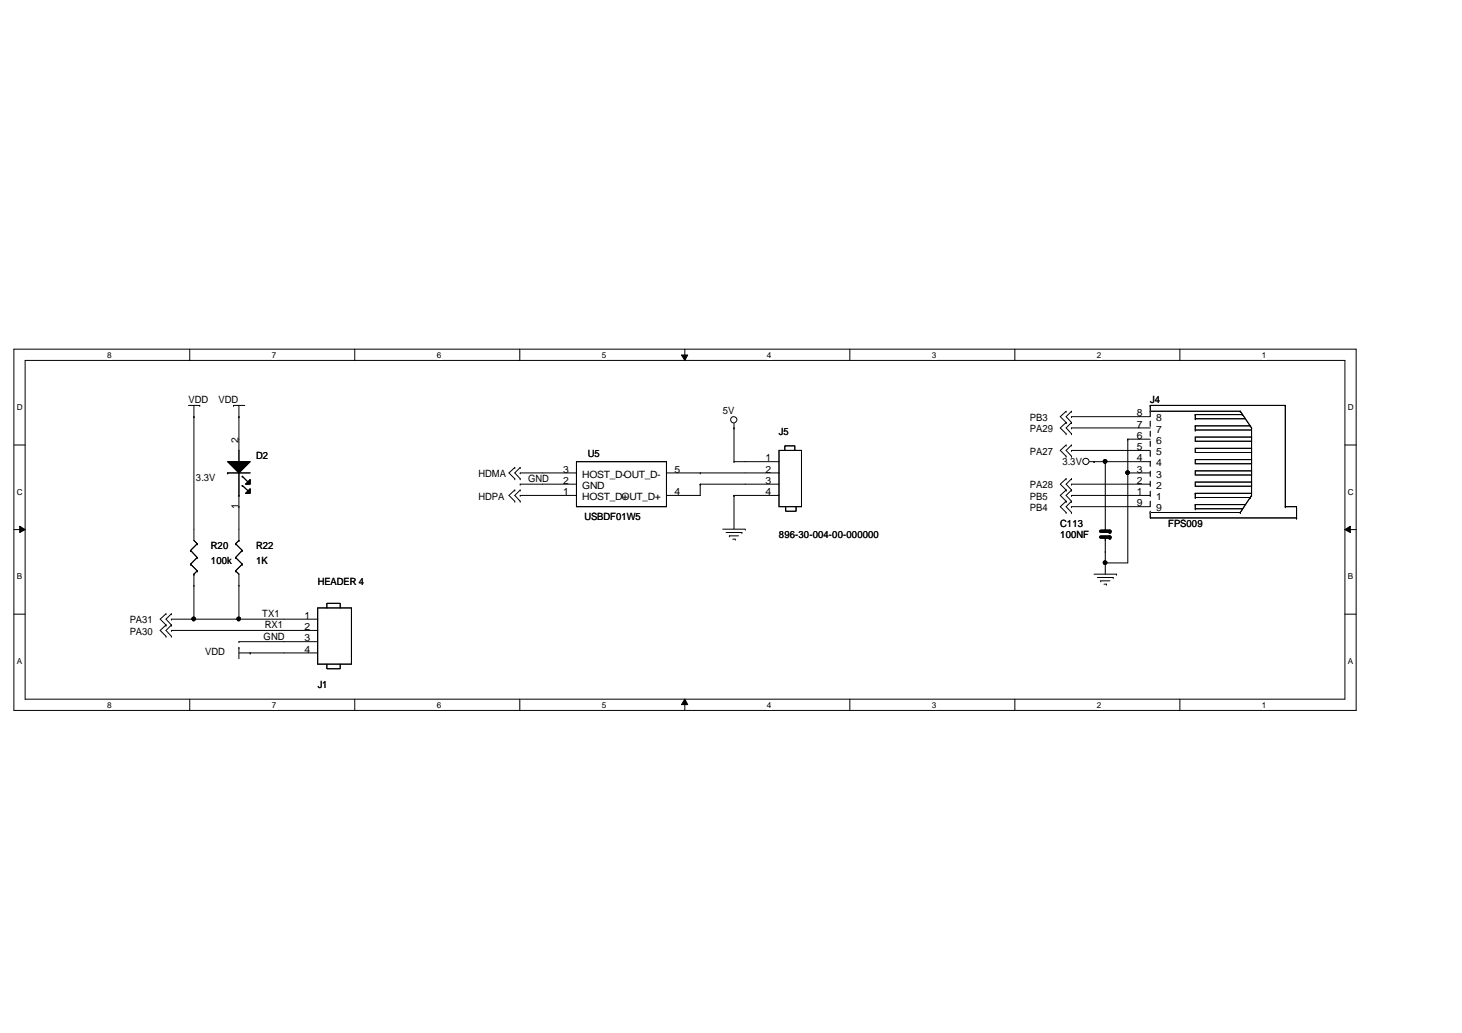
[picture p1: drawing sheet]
<svg xmlns="http://www.w3.org/2000/svg" width="297mm" height="210mm" viewBox="0 0 297 210" stroke-linecap="round" stroke-linejoin="round" font-family="sans-serif">
<path d="M2.8 71h272.7v73.4h-272.7zM5.1 73.2h268.1v68.9h-268.1z" fill="none" stroke="#000" stroke-width=".2"/>
<g fill="#fff">
<path d="M21.8 71.2h.9v1.9h-.9z"/>
<path d="M21.8 142.3h.9v1.9h-.9z"/>
</g>
<path d="M38.6 71v2.2M38.6 142.1v2.3" fill="none" stroke="#000" stroke-width=".2"/>
<g fill="#fff">
<path d="M55.2 71.2h1v1.9h-1z"/>
<path d="M55.2 142.3h1v1.9h-1z"/>
</g>
<path d="M72.1 71v2.2M72.1 142.1v2.3" fill="none" stroke="#000" stroke-width=".2"/>
<g fill="#fff">
<path d="M88.8 71.2h.9v1.9h-.9z"/>
<path d="M88.8 142.3h.9v1.9h-.9z"/>
</g>
<path d="M105.6 71v2.2M105.6 142.1v2.3" fill="none" stroke="#000" stroke-width=".2"/>
<g fill="#fff">
<path d="M122.3 71.2h.9v1.9h-.9z"/>
<path d="M122.3 142.3h.9v1.9h-.9z"/>
</g>
<path d="M138.5 72.1h1.2l-.6 1.1zM139.1 71v2.2M139.1 142.1l.6 1.1h-1.2zM139.1 142.1v2.3" fill="none" stroke="#000" stroke-width=".2"/>
<path d="M138.5 72.1h1.2l-.6 1.1zM139.1 142.1l.6 1.1h-1.2z" fill="#000"/>
<g fill="#fff">
<path d="M155.8 71.2h.9v1.9h-.9z"/>
<path d="M155.8 142.3h.9v1.9h-.9z"/>
</g>
<path d="M172.7 71v2.2M172.7 142.1v2.3" fill="none" stroke="#000" stroke-width=".2"/>
<g fill="#fff">
<path d="M189.3 71.2h1v1.9h-1z"/>
<path d="M189.3 142.3h1v1.9h-1z"/>
</g>
<path d="M206.2 71v2.2M206.2 142.1v2.3" fill="none" stroke="#000" stroke-width=".2"/>
<g fill="#fff">
<path d="M222.9 71.2h.9v1.9h-.9z"/>
<path d="M222.9 142.3h.9v1.9h-.9z"/>
</g>
<path d="M239.7 71v2.2M239.7 142.1v2.3" fill="none" stroke="#000" stroke-width=".2"/>
<g fill="#fff">
<path d="M256.4 71.2h.9v1.9h-.9z"/>
<path d="M256.4 142.3h.9v1.9h-.9z"/>
<path d="M3.4 81.8h1.2v1.9h-1.2z"/>
<path d="M273.8 81.8h1.2v1.9h-1.2z"/>
<path d="M3.4 99h1.2v1.8h-1.2z"/>
<path d="M273.8 99h1.2v1.8h-1.2z"/>
</g>
<path d="M2.8 90.4h2.3M273.2 90.4h2.3" fill="none" stroke="#000" stroke-width=".2"/>
<g fill="#fff">
<path d="M3.4 116.2h1.1v1.8h-1.1z"/>
<path d="M273.8 116.2h1.1v1.8h-1.1z"/>
</g>
<path d="M2.8 107.6h2.3M4 106.9l1.1 .7-1.1 .6zM273.2 107.6l1.1-.7v1.3zM273.2 107.6h2.3" fill="none" stroke="#000" stroke-width=".2"/>
<path d="M4 106.9l1.1 .7-1.1 .6zM273.2 107.6l1.1-.7v1.3z" fill="#000"/>
<g fill="#fff">
<path d="M3.4 133.4h1.1v1.8h-1.1z"/>
<path d="M273.8 133.4h1.1v1.8h-1.1z"/>
</g>
<g fill="none" stroke="#000" stroke-width=".2">
<path d="M38.3 82.4h2.3M39.4 84.7h.1M39.4 82.4v27.4l.7 .7M40.6 82.4h.1M46.3 93.8h4.5l-2.3 2.3zM46.3 96.1h.1M46.3 96.1h4.5M47.4 82.4h.1M47.4 82.4h2.3M48.5 84.7h.1M48.5 93.8h.1M48.5 82.4v11.4"/>
<path d="M48.5 96.1v13.7M49.2 96.8h.1M49.2 98.6h.1M49.2 96.8l1.2 1.2M49.2 98.6l1.2 1.1M50.8 97.5v.9h-.9zM50.8 99.3v.9h-.9zM104.6 95h.1M104.6 97.3h.1M104.6 99.6h.1M104.6 95l-1.2 1.1 1.2 1.2M104.6 99.6l-1.2 1.1 1.2 1.2"/>
<path d="M105.7 96.1h.1M105.7 98.4h.1M105.7 95h.1M105.7 97.3h.1M105.7 99.6h.1M105.7 96.1h11.4M105.7 98.4h11.4M105.7 95l-1.1 1.1 1.1 1.2M105.7 99.6l-1.1 1.1 1.1 1.2M117.1 93.8h18.3v9.2h-18.3zM135.4 96.1h22.9M142.3 96.1h.1"/>
<path d="M142.3 98.4h.1M142.3 98.4v2.3h-6.9M142.3 98.4h16M149.1 87h.1M149.1 93.8h.1M149.1 93.8h9.2M149.1 86v7.8M158.3 91.5h4.5v11.5h-4.5zM159.5 91.5v-.9h2v.9M216.6 83.6h.1M216.6 85.9h.1M216.6 88.1h.1"/>
<path d="M216.6 90.4h.1M216.6 92.7h.1M216.6 97.3h.1M216.6 99.6h.1M216.6 83.6l-1.2 1.1 1.2 1.2M216.6 85.9l-1.2 1.1 1.2 1.1M216.6 90.4l-1.2 1.1 1.2 1.2M216.6 97.3l-1.2 1.1 1.2 1.2M216.6 99.6l-1.2 1.1 1.2 1.2M217.7 87h.1M217.7 98.4h.1M217.7 91.5h.1"/>
<path d="M217.7 84.7h.1M217.7 83.6h.1M217.7 85.9h.1M217.7 88.1h.1M217.7 90.4h.1M217.7 92.7h.1M217.7 97.3h.1M217.7 99.6h.1M217.7 87h16M217.7 98.4h16M217.7 91.5h16M217.7 84.7h16"/>
<path d="M217.7 83.6l-1.1 1.1 1.1 1.2M217.7 85.9l-1.1 1.1 1.1 1.1M217.7 90.4l-1.1 1.1 1.1 1.2M217.7 97.3l-1.1 1.1 1.1 1.2M217.7 99.6l-1.1 1.1 1.1 1.2M221.3 93.8h12.4M222.3 93.8h.1M224.6 93.8h.1M224.6 93.8v14.2M229.1 89.2h.1M229.1 96.1h.1M229.1 96.1h4.6"/>
<path d="M229.1 89.2h4.6M229.1 89.2v25.2h-4.5M233.7 82.4h.1M233.7 83.6h.1M233.7 82.4h27.4M233.7 82.4v1.2M233.7 83.6h18.3M242.9 88.8h11.4v.9h-11.4zM242.9 91.1h11.4v.8h-11.4zM242.9 93.4h11.4v.8h-11.4zM242.9 95.7h11.4v.8h-11.4zM242.9 98h11.4v.8h-11.4z"/>
<path d="M242.9 86.5h.1M242.9 87.4h.1M242.9 85.1h.1M242.9 84.2h.1M242.9 84.2v.9M242.9 86.5v.9M242.9 86.5h11.1M242.9 87.4h11.4M242.9 85.1h10M242.9 84.2h9.5M252 83.6h.1M252 83.6l2.3 3.4"/>
<path d="M252.4 84.2h.1M254 86.5h.1M254.3 87h.1M254.3 87v13.7M261.1 82.4h.1M261.1 82.4v20.6M38.7 111.8h.1M38.7 114.6h.1M38.7 111.8l1.4 1.5M38.7 114.6l1.4 1.4M39.4 119h.1M39.4 116.7h.1"/>
<path d="M39.4 116.7v9.1M40.1 110.5h.1M40.1 113.3h.1M40.1 116h.1M40.1 110.5l-1.4 1.3M40.1 113.3l-1.4 1.3M40.1 116l-.7 .7M47.9 116h.1M47.9 113.3h.1M47.9 110.5h.1M47.9 116l.6 .7v9.1M47.9 113.3l1.3 1.3"/>
<path d="M47.9 110.5l1.3 1.3M48.5 119h.1M48.5 103h.1M48.5 100.7h.1M48.5 109.8h.1M48.5 109.8l-.6 .7M49.2 114.6h.1M49.2 111.8h.1M49.2 114.6l-1.3 1.4M49.2 111.8l-1.3 1.5M104.6 101.9h.1M105.7 100.7h.1"/>
<path d="M105.7 101.9h.1M105.7 100.7h11.4M146.8 107.5h4.6M147.5 108.2h3.2M148.2 108.9h.1M148.2 108.9h1.9M148.9 109.6h.5M149.1 100.7h.1M149.1 100.7h9.2M149.1 100.7v6.8M149.4 109.6h.1M150.7 108.2h.1"/>
<path d="M151.4 107.5h.1M159.6 103v.9h2.1v-.9M216.6 101.9h.1M216.6 104.1h.1M216.6 101.9l-1.2 1.1 1.2 1.1M217.7 103h.1M217.7 100.7h.1M217.7 101.9h.1M217.7 104.1h.1M217.7 100.7h16M217.7 103h16M217.7 101.9l-1.1 1.1 1.1 1.1"/>
<path d="M222.3 116.7h4.5M223 117.3h3.2M223.6 118h.1M223.6 118h1.9M224.3 118.7h.5M224.6 114.4h.1M224.6 112.1h.1M224.6 108h.1M224.6 109.1h.1M224.6 109.1v7.6M224.8 118.7h.1M226.2 117.3h.1"/>
<path d="M226.8 116.7h.1M233.7 104.1h.1M233.7 104.1v1.1h29.7M233.7 104.1h18.3M242.9 100.2h.1M242.9 101.1h.1M242.9 102.5h.1M242.9 103.4h.1M242.9 100.2h11.4M242.9 100.2v.9M242.9 102.5v.9M242.9 101.1h11.1"/>
<path d="M242.9 102.5h10M242.9 103.4h9.5M252 104.1h.1M252.4 103.4h.1M254 101.1h.1M254.3 100.7h.1M254.3 100.7l-2.3 3.4M261.1 103h.1M261.1 103h2.3v2.2M263.4 105.2h.1M2.8 124.8h2.3M33.7 124.7h.1"/>
<path d="M33.7 127h.1M33.7 129.3h.1M33.7 124.7l-1.2 1.1 1.2 1.2M33.7 127l-1.2 1.1 1.2 1.2M34.8 125.8h.1M34.8 128.1h.1M34.8 124.7h.1M34.8 127h.1M34.8 129.3h.1M34.8 125.8h29.7M34.8 128.1h29.7M34.8 124.7l-1.1 1.1 1.1 1.2"/>
<path d="M34.8 127l-1.1 1.1 1.1 1.2M39.4 125.8h.1M48.5 130.4h.1M48.5 125.8h.1M48.5 131.6h.1M48.5 131.6v2.3M48.5 130.4h16M48.5 132.7h16M50.8 132.7h.1M64.5 123.5h6.9v11.5h-6.9zM66.4 135v.9h2.7v-.9M66.4 123.5v-.9h2.7v.9"/>
<path d="M273.2 124.8h2.3"/>
<circle cx="149.1" cy="85.3" r=".64"/>
<circle cx="220.6" cy="93.8" r=".64"/>
<circle cx="224.5" cy="93.8" r=".38"/>
<circle cx="229.1" cy="96" r=".38"/>
<circle cx="224.5" cy="114.3" r=".38"/>
<circle cx="39.4" cy="125.8" r=".38"/>
<circle cx="48.5" cy="125.8" r=".38"/>
</g>
<g fill="#000">
<path d="M46.3 93.8h4.5l-2.3 2.3zM50.8 97.5v.9h-.9zM50.8 99.3v.9h-.9z"/>
<circle cx="224.5" cy="93.8" r=".38"/>
<circle cx="229.1" cy="96" r=".38"/>
<circle cx="224.5" cy="114.3" r=".38"/>
<circle cx="39.4" cy="125.8" r=".38"/>
<circle cx="48.5" cy="125.8" r=".38"/>
</g>
<path d="M233.7 83.6v20.5M233.7 104.1h.1" fill="none" stroke="#fff" stroke-width=".2" stroke-dasharray="1 1 1 1 1 1 1 1"/>
<path d="M233.7 83.6v20.5M233.7 104.1h.1" fill="none" stroke="#000" stroke-width=".2" stroke-dasharray="1 1 1 1 1 1 1 1"/>
<path d="M223.6 108h1.9M223.6 109.1h1.9" fill="none" stroke="#000" stroke-width=".68"/>
<g fill="#000">
<circle cx="225.5" cy="109.1" r=".34"/>
<circle cx="225.5" cy="108" r=".34"/>
</g>
<g font-size="2">
<text x="38.3" y="81.9">VDD</text>
<text x="44.4" y="81.9">VDD</text>
<text x="233.7" y="81.9">J4</text>
<text x="48.5" y="89.9" transform="rotate(-90 48.5 89.9)">2</text>
<text x="146.8" y="84.2">5V</text>
<text x="158.3" y="88.5">J5</text>
<text x="209.2" y="85.5">PB3</text>
<text x="209.2" y="87.8">PA29</text>
<text x="231" y="84.6">8</text>
<text x="231" y="86.9">7</text>
<text x="231" y="89.2">6</text>
<text x="234.9" y="85.6">8</text>
<text x="234.9" y="87.9">7</text>
<text x="52" y="93.3">D2</text>
<text x="119.4" y="92.9">U5</text>
<text x="155.6" y="93.7">1</text>
<text x="209.2" y="92.4">PA27</text>
<text x="215.8" y="94.5">3.3V</text>
<text x="231" y="91.4">5</text>
<text x="231" y="93.7">4</text>
<text x="234.9" y="92.5">5</text>
<text x="234.9" y="90.2">6</text>
<text x="234.9" y="94.7">4</text>
<text x="39.8" y="97.7">3.3V</text>
<text x="97.2" y="96.9">HDMA</text>
<text x="97.2" y="101.5">HDPA</text>
<text x="107.3" y="98">GND</text>
<text x="114.4" y="96">3</text>
<text x="114.4" y="98.3">2</text>
<text x="114.4" y="100.6">1</text>
<text x="118.3" y="97">HOST_D-OUT_D-</text>
<text x="118.3" y="99.3">GND</text>
<text x="118.3" y="101.6">HOST_D+</text>
<text x="126.3" y="101.6">OUT_D+</text>
<text x="137" y="100.6">4</text>
<text x="137" y="96">5</text>
<text x="155.6" y="96">2</text>
<text x="155.6" y="98.3">3</text>
<text x="155.6" y="100.6">4</text>
<text x="209.2" y="99.2">PA28</text>
<text x="209.2" y="101.5">PB5</text>
<text x="231" y="96">3</text>
<text x="231" y="98.3">2</text>
<text x="231" y="100.6">1</text>
<text x="234.9" y="97">3</text>
<text x="234.9" y="99.3">2</text>
<text x="234.9" y="101.6">1</text>
<text x="48.5" y="103.5" transform="rotate(-90 48.5 103.5)">1</text>
<text x="118.7" y="105.7">USBDF01W5</text>
<text x="209.2" y="103.8">PB4</text>
<text x="215.4" y="107">C113</text>
<text x="231" y="102.9">9</text>
<text x="234.9" y="103.9">9</text>
<text x="237.3" y="107">FPS009</text>
<text x="42.9" y="111.6">R20</text>
<text x="52" y="111.6">R22</text>
<text x="158.3" y="109.3">896-30-004-00-000000</text>
<text x="215.4" y="109.3">100NF</text>
<text x="42.9" y="114.6">100k</text>
<text x="52" y="114.6">1K</text>
<text x="64.5" y="118.9">HEADER 4</text>
<text x="53.3" y="125.4">TX1</text>
<text x="61.8" y="125.7">1</text>
<text x="26.4" y="126.7">PA31</text>
<text x="26.4" y="128.9">PA30</text>
<text x="53.5" y="130">GND</text>
<text x="53.8" y="127.7">RX1</text>
<text x="61.8" y="128">2</text>
<text x="61.8" y="130.3">3</text>
<text x="41.7" y="133.1">VDD</text>
<text x="61.8" y="132.6">4</text>
<text x="64.5" y="139.7">J1</text>
</g>
<g font-size="1.7">
<text x="21.8" y="72.7">8</text>
<text x="55.2" y="72.7">7</text>
<text x="88.8" y="72.7">6</text>
<text x="122.3" y="72.7">5</text>
<text x="155.8" y="72.7">4</text>
<text x="189.3" y="72.7">3</text>
<text x="222.9" y="72.7">2</text>
<text x="256.4" y="72.7">1</text>
<text x="3.4" y="83.3">D</text>
<text x="273.8" y="83.3">D</text>
<text x="3.4" y="100.5">C</text>
<text x="273.8" y="100.5">C</text>
<text x="3.4" y="117.7">B</text>
<text x="273.8" y="117.7">B</text>
<text x="3.4" y="134.9">A</text>
<text x="273.8" y="134.9">A</text>
<text x="21.8" y="143.8">8</text>
<text x="55.2" y="143.8">7</text>
<text x="88.8" y="143.8">6</text>
<text x="122.3" y="143.8">5</text>
<text x="155.8" y="143.8">4</text>
<text x="189.3" y="143.8">3</text>
<text x="222.9" y="143.8">2</text>
<text x="256.4" y="143.8">1</text>
</g>
</svg>
